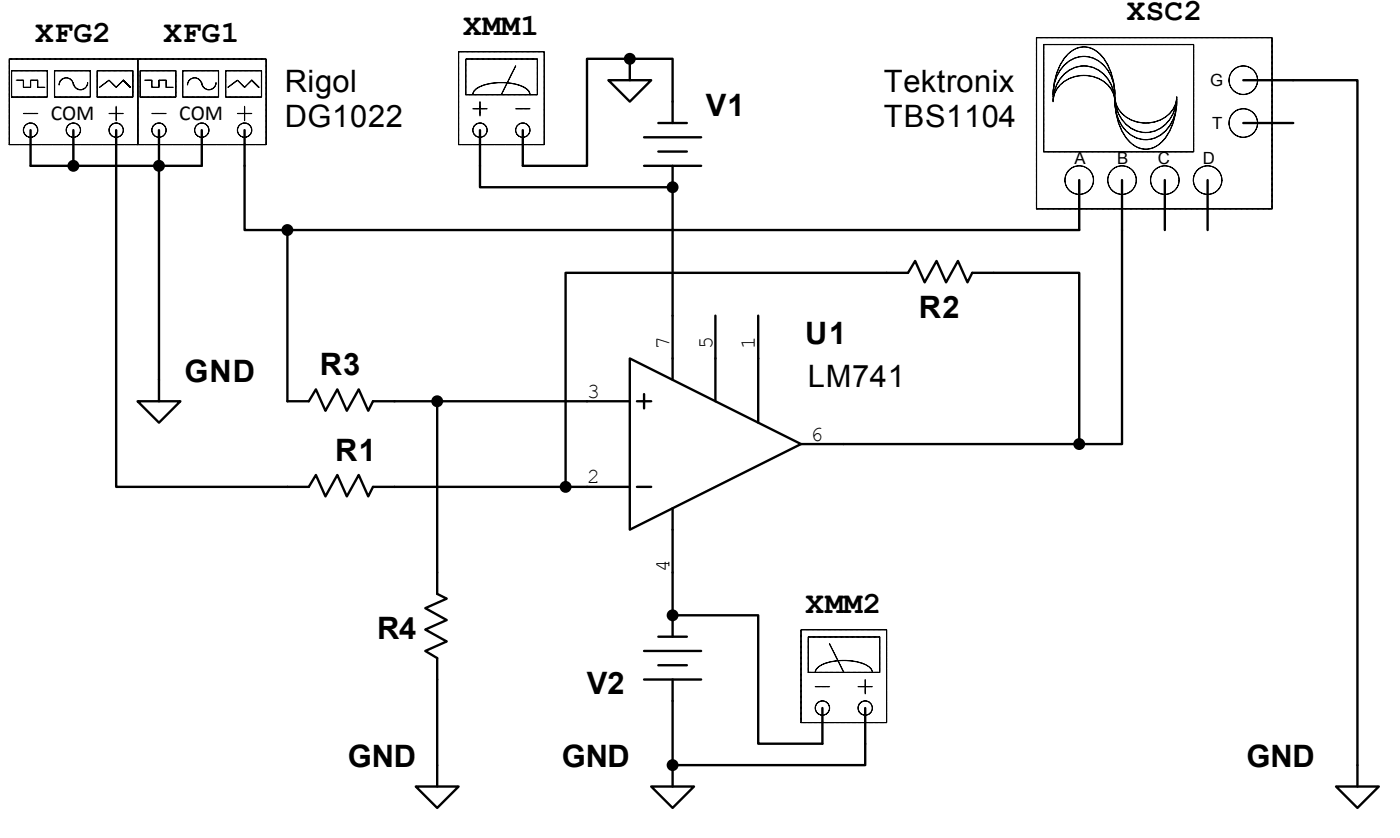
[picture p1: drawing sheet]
<svg xmlns="http://www.w3.org/2000/svg" width="156mm" height="93mm" viewBox="0 0 156 93" stroke-linecap="round" stroke-linejoin="round" font-family="sans-serif">
<path d="M115.3 4.2h26.2v19h-26.2z" fill="none" stroke="#000" stroke-width=".13"/>
<circle cx="120.1" cy="20" r="1.59" fill="#fff"/>
<circle cx="120.1" cy="20" r="1.59" fill="none" stroke="#000" stroke-width=".13"/>
<path d="M120.1 20v3.2" fill="none" stroke="#000" stroke-width=".26"/>
<circle cx="124.8" cy="20" r="1.59" fill="#fff"/>
<circle cx="124.8" cy="20" r="1.59" fill="none" stroke="#000" stroke-width=".13"/>
<path d="M124.8 20v3.2" fill="none" stroke="#000" stroke-width=".26"/>
<circle cx="138.3" cy="8.9" r="1.59" fill="#fff"/>
<circle cx="138.3" cy="8.9" r="1.59" fill="none" stroke="#000" stroke-width=".13"/>
<path d="M138.3 8.9h3.2" fill="none" stroke="#000" stroke-width=".26"/>
<circle cx="138.3" cy="13.7" r="1.59" fill="#fff"/>
<circle cx="138.3" cy="13.7" r="1.59" fill="none" stroke="#000" stroke-width=".13"/>
<path d="M138.3 13.7h3.2" fill="none" stroke="#000" stroke-width=".26"/>
<path d="M116.2 5h16.6v11.9h-16.6z" fill="#fff"/>
<path d="M116.1 5h16.7v11.9h-16.7zM117.2 10.8a6.7 6.7 0 0 1 1.7-4.8 2.46 2.46 0 0 1 3.9 .5 7.1 7.1 0 0 1 1.3 4.3" fill="none" stroke="#000" stroke-width=".13"/>
<circle cx="129.6" cy="20" r="1.59" fill="#fff"/>
<circle cx="129.6" cy="20" r="1.59" fill="none" stroke="#000" stroke-width=".13"/>
<path d="M129.6 20v3.2" fill="none" stroke="#000" stroke-width=".26"/>
<circle cx="134.4" cy="20" r="1.59" fill="#fff"/>
<g fill="none" stroke="#000" stroke-width=".13">
<path d="M117.2 10.5a4.2 4.2 0 0 1 2.7-4.1 3.3 3.3 0 0 1 3.9 2.5l.2 .8 .1 .8M118.2 8.5a3.2 3.2 0 0 1 5.3 .6l.3 .7 .2 .7 .1 .8a3.2 3.2 0 0 0-3.5-2.9 3.2 3.2 0 0 0-3.4 2.9 4.3 4.3 0 0 1 1-2.8zM124.1 11a6.7 6.7 0 0 0 1.7 4.8 2.46 2.46 0 0 0 3.9-.5 7.1 7.1 0 0 0 1.2-4.3M124.1 11.3a4.2 4.2 0 0 0 2.7 4.2 3.3 3.3 0 0 0 3.9-2.5l.2-.8v-.9M124.1 10.8a3.2 3.2 0 0 0 3.4 2.9 3.2 3.2 0 0 0 3.4-2.9 3.7 3.7 0 0 1-3.4 3.9 3.7 3.7 0 0 1-3.4-3.9z"/>
<circle cx="134.4" cy="20" r="1.59"/>
</g>
<path d="M141.5 8.9h2.4M141.5 13.7h2.4M120.1 23.2v2.4M124.8 23.2v2.4M129.6 23.2v2.4M134.4 20v5.6" fill="none" stroke="#000" stroke-width=".26"/>
<path d="M15.4 6.6h14.2v9.5h-14.2z" fill="#fff"/>
<path d="M15.3 6.6h14.3v9.5h-14.3z" fill="none" stroke="#000" stroke-width=".13"/>
<circle cx="27.2" cy="14.5" r=".79" fill="#fff"/>
<g fill="none" stroke="#000" stroke-width=".13">
<path d="M26.4 12.6h1.6"/>
<circle cx="27.2" cy="14.5" r=".79"/>
</g>
<path d="M27.2 14.5v1.6" fill="none" stroke="#000" stroke-width=".26"/>
<circle cx="22.5" cy="14.5" r=".79" fill="#fff"/>
<circle cx="22.5" cy="14.5" r=".79" fill="none" stroke="#000" stroke-width=".13"/>
<path d="M22.5 14.5v1.6" fill="none" stroke="#000" stroke-width=".26"/>
<circle cx="17.7" cy="14.5" r=".79" fill="#fff"/>
<g fill="none" stroke="#000" stroke-width=".13">
<path d="M16.9 12.6h1.6M27.2 11.8v1.6"/>
<circle cx="17.7" cy="14.5" r=".79"/>
</g>
<path d="M17.7 14.5v1.6" fill="none" stroke="#000" stroke-width=".26"/>
<path d="M25.2 7.9h3.9v2.9h-3.9z" fill="#fff"/>
<path d="M25.1 7.9h4v2.9h-4zM25.4 9.7l1-.8 .8 .8 .8-.8 .8 .8" fill="none" stroke="#000" stroke-width=".13"/>
<path d="M20.4 7.9h3.9v2.9h-3.9z" fill="#fff"/>
<path d="M20.3 7.9h4v2.9h-4zM20.9 9.5a.79 .79 0 0 1 .8-.8 .79 .79 0 0 1 .8 .8M22.5 9.2a.79 .79 0 0 0 .7 .8 .79 .79 0 0 0 .8-.8" fill="none" stroke="#000" stroke-width=".13"/>
<path d="M15.6 7.9h4v2.9h-4z" fill="#fff"/>
<path d="M15.6 7.9h4v2.9h-4zM16.1 8.9h.8v.8h.8v-.8h.8v.8h.8" fill="none" stroke="#000" stroke-width=".13"/>
<g fill="none" stroke="#000" stroke-width=".26">
<path d="M17.7 16.1v2.3M22.5 16.1v2.3M27.2 16.1v2.3M67.7 8.9h4.8l-2.4 2.4zM70.1 6.5v2.4M71.7 18.4h6.3M71.7 15.3h6.3M73.3 16.9h3.1M73.3 13.7h3.1M74.8 11.3v2.4M74.8 18.4v2.4M70.1 39.9l19 9.5-19 9.5z"/>
<path d="M74.8 35.1v7.2M79.6 35.1v9.5M84.4 35.1v11.9M65.3 44.6h4.8M65.3 54.2h4.8M70.9 44.6h1.6M70.9 54.2h1.6M71.7 43.8v1.6M74.8 56.5v7.2M89.1 49.4h4.8M71.7 75.6h6.3M71.7 72.4h6.3"/>
<path d="M73.3 74h3.1M73.3 70.8h3.1M74.8 68.5v2.3M74.8 75.6v2.4M72.5 87.5h4.7l-2.4 2.4zM74.8 85.1v2.4"/>
</g>
<path d="M51.1 5.8h9.5v10.3h-9.5z" fill="#fff"/>
<path d="M51 5.8h9.6v10.3h-9.6z" fill="none" stroke="#000" stroke-width=".13"/>
<path d="M51.9 6.6h7.9v3.9h-7.9z" fill="#fff"/>
<path d="M51.8 6.6h8v3.9h-8zM57.4 7.3l-1.6 3.2" fill="none" stroke="#000" stroke-width=".13"/>
<circle cx="53.4" cy="14.5" r=".79" fill="#fff"/>
<circle cx="53.4" cy="14.5" r=".79" fill="none" stroke="#000" stroke-width=".13"/>
<circle cx="58.2" cy="14.5" r=".79" fill="#fff"/>
<g fill="none" stroke="#000" stroke-width=".13">
<path d="M52.6 10.5a1.43 1.43 0 0 1 1.2-1 6 6 0 0 1 4.8 .4l.3 .3 .1 .3M52.6 12.1h1.6M53.4 11.3v1.6M57.4 12.1h1.6"/>
<circle cx="58.2" cy="14.5" r=".79"/>
</g>
<path d="M53.4 14.5v3.9M58.2 14.5v3.9" fill="none" stroke="#000" stroke-width=".26"/>
<path d="M89.2 70.1h9.5v10.3h-9.5z" fill="#fff"/>
<path d="M89.1 70.1h9.6v10.3h-9.6z" fill="none" stroke="#000" stroke-width=".13"/>
<path d="M90 70.9h7.9v3.9h-7.9z" fill="#fff"/>
<path d="M89.9 70.9h8v3.9h-8zM92.3 71.6l1.6 3.2" fill="none" stroke="#000" stroke-width=".13"/>
<circle cx="96.3" cy="78.8" r=".79" fill="#fff"/>
<circle cx="96.3" cy="78.8" r=".79" fill="none" stroke="#000" stroke-width=".13"/>
<circle cx="91.5" cy="78.8" r=".79" fill="#fff"/>
<g fill="none" stroke="#000" stroke-width=".13">
<path d="M90.7 74.8a1.43 1.43 0 0 1 1.2-1 6 6 0 0 1 4.8 .4l.3 .3 .1 .3M90.7 76.4h1.6M95.5 76.4h1.6M96.3 75.6v1.6"/>
<circle cx="91.5" cy="78.8" r=".79"/>
</g>
<g fill="none" stroke="#000" stroke-width=".26">
<path d="M17.7 18.4h4.8M53.4 18.4v2.4h21.4v14.3M74.8 11.3v-4.8h-9.5v11.9h-7.1M143.9 8.9h7.1v78.6M15.3 44.6h4.8l-2.4 2.4zM17.7 42.3v2.3M74.8 78v7.1h21.5v-6.3M74.8 63.7v4.8h9.6v14.2h7.1v-3.9M148.7 87.5h4.7l-2.4 2.4z"/>
<circle cx="17.7" cy="18.4" r=".53"/>
<circle cx="70.1" cy="6.5" r=".53"/>
<circle cx="74.8" cy="20.8" r=".53"/>
<circle cx="74.8" cy="68.5" r=".53"/>
<circle cx="74.8" cy="85.1" r=".53"/>
</g>
<g fill="#000">
<circle cx="17.7" cy="18.4" r=".53"/>
<circle cx="70.1" cy="6.5" r=".53"/>
<circle cx="74.8" cy="20.8" r=".53"/>
<circle cx="74.8" cy="68.5" r=".53"/>
<circle cx="74.8" cy="85.1" r=".53"/>
</g>
<path d="M1.1 6.6h14.2v9.5h-14.2z" fill="#fff"/>
<path d="M1 6.6h14.3v9.5h-14.3z" fill="none" stroke="#000" stroke-width=".13"/>
<circle cx="12.9" cy="14.5" r=".79" fill="#fff"/>
<g fill="none" stroke="#000" stroke-width=".13">
<path d="M12.1 12.6h1.6"/>
<circle cx="12.9" cy="14.5" r=".79"/>
</g>
<path d="M12.9 14.5v1.6" fill="none" stroke="#000" stroke-width=".26"/>
<circle cx="8.2" cy="14.5" r=".79" fill="#fff"/>
<circle cx="8.2" cy="14.5" r=".79" fill="none" stroke="#000" stroke-width=".13"/>
<path d="M8.2 14.5v1.6" fill="none" stroke="#000" stroke-width=".26"/>
<circle cx="3.4" cy="14.5" r=".79" fill="#fff"/>
<g fill="none" stroke="#000" stroke-width=".13">
<path d="M2.6 12.6h1.6M12.9 11.8v1.6"/>
<circle cx="3.4" cy="14.5" r=".79"/>
</g>
<path d="M3.4 14.5v1.6" fill="none" stroke="#000" stroke-width=".26"/>
<path d="M10.9 7.9h3.9v2.9h-3.9z" fill="#fff"/>
<path d="M10.8 7.9h4v2.9h-4zM11.1 9.7l1-.8 .8 .8 .8-.8 .8 .8" fill="none" stroke="#000" stroke-width=".13"/>
<path d="M6.1 7.9h3.9v2.9h-3.9z" fill="#fff"/>
<path d="M6.1 7.9h3.9v2.9h-3.9zM6.6 9.5a.79 .79 0 0 1 .8-.8 .79 .79 0 0 1 .8 .8M8.2 9.2a.79 .79 0 0 0 .8 .8 .79 .79 0 0 0 .8-.8" fill="none" stroke="#000" stroke-width=".13"/>
<path d="M1.3 7.9h4v2.9h-4z" fill="#fff"/>
<path d="M1.3 7.9h4v2.9h-4zM1.8 8.9h.8v.8h.8v-.8h.8v.8h.8" fill="none" stroke="#000" stroke-width=".13"/>
<g fill="none" stroke="#000" stroke-width=".26">
<path d="M3.4 16.1v2.3h14.3v23.9M8.2 16.1v2.3M12.9 16.1v38.1h21.5l.8-1.4 1 2.4 1.3-2.4 1.1 2.4 1.3-2.4 1.1 2.4 .5-1h23.8M27.2 18.4v7.2h4.8M32 25.6v19h2.4l.8-1.3 1 2.4 1.3-2.4 1.1 2.4 1.3-2.4 1.1 2.4 .5-1.1h23.8M32 25.6h88.1M124.8 25.6v23.8h-4.7M48.6 44.6v21.5l1.1 .5-2.4 1.1 2.4 1.3-2.4 1 2.4 1.4-2.4 1 1.3 .8v14.3M93.9 49.4h26.2M120.1 49.4v-19h-11.9l-.6 1-1-2.4-1.3 2.4-1.1-2.4-1.3 2.4-1.1-2.4-.8 1.4h-38.1v23.8M46.3 87.5h4.7l-2.4 2.4z"/>
<circle cx="8.2" cy="18.4" r=".53"/>
<circle cx="32" cy="25.6" r=".53"/>
<circle cx="48.6" cy="44.6" r=".53"/>
<circle cx="62.9" cy="54.2" r=".53"/>
<circle cx="120.1" cy="49.4" r=".53"/>
</g>
<g fill="#000">
<circle cx="8.2" cy="18.4" r=".53"/>
<circle cx="32" cy="25.6" r=".53"/>
<circle cx="48.6" cy="44.6" r=".53"/>
<circle cx="62.9" cy="54.2" r=".53"/>
<circle cx="120.1" cy="49.4" r=".53"/>
</g>
<g font-size="3.4">
<text x="3.9" y="4.7">XFG2</text>
<text x="18.2" y="4.7">XFG1</text>
<text x="51.5" y="3.9">XMM1</text>
<text x="125.4" y="2.2">XSC2</text>
<text x="31.7" y="10.2">Rigol</text>
<text x="98.4" y="10.2">Tektronix</text>
<text x="31.7" y="14.1">DG1022</text>
<text x="78.5" y="12.9">V1</text>
<text x="98.4" y="14.1">TBS1104</text>
<text x="102.2" y="35.4">R2</text>
<text x="35.6" y="41.7">R3</text>
<text x="89.6" y="38.3">U1</text>
<text x="20.5" y="42.5">GND</text>
<text x="89.9" y="43">LM741</text>
<text x="37.3" y="51.3">R1</text>
<text x="42" y="71.1">R4</text>
<text x="89.6" y="68.2">XMM2</text>
<text x="65.3" y="77.2">V2</text>
<text x="38.7" y="85.4">GND</text>
<text x="62.5" y="85.4">GND</text>
<text x="138.7" y="85.4">GND</text>
</g>
<g font-size="2.4">
<text x="5.6" y="13.3">COM</text>
<text x="20" y="13.3">COM</text>
<text x="74.5" y="38.8" transform="rotate(-90 74.5 38.8)">7</text>
<text x="79.3" y="38.8" transform="rotate(-90 79.3 38.8)">5</text>
<text x="84" y="38.8" transform="rotate(-90 84 38.8)">1</text>
<text x="65.3" y="44.2">3</text>
<text x="65.3" y="53.8">2</text>
<text x="90.2" y="49">6</text>
<text x="74.5" y="63.7" transform="rotate(-90 74.5 63.7)">4</text>
</g>
<g font-size="1.9">
<text x="134.6" y="9.6">G</text>
<text x="134.9" y="14.3">T</text>
<text x="119.6" y="18.3">A</text>
<text x="124.3" y="18.3">B</text>
<text x="128.8" y="18.3">C</text>
<text x="133.8" y="18.3">D</text>
</g>
</svg>
